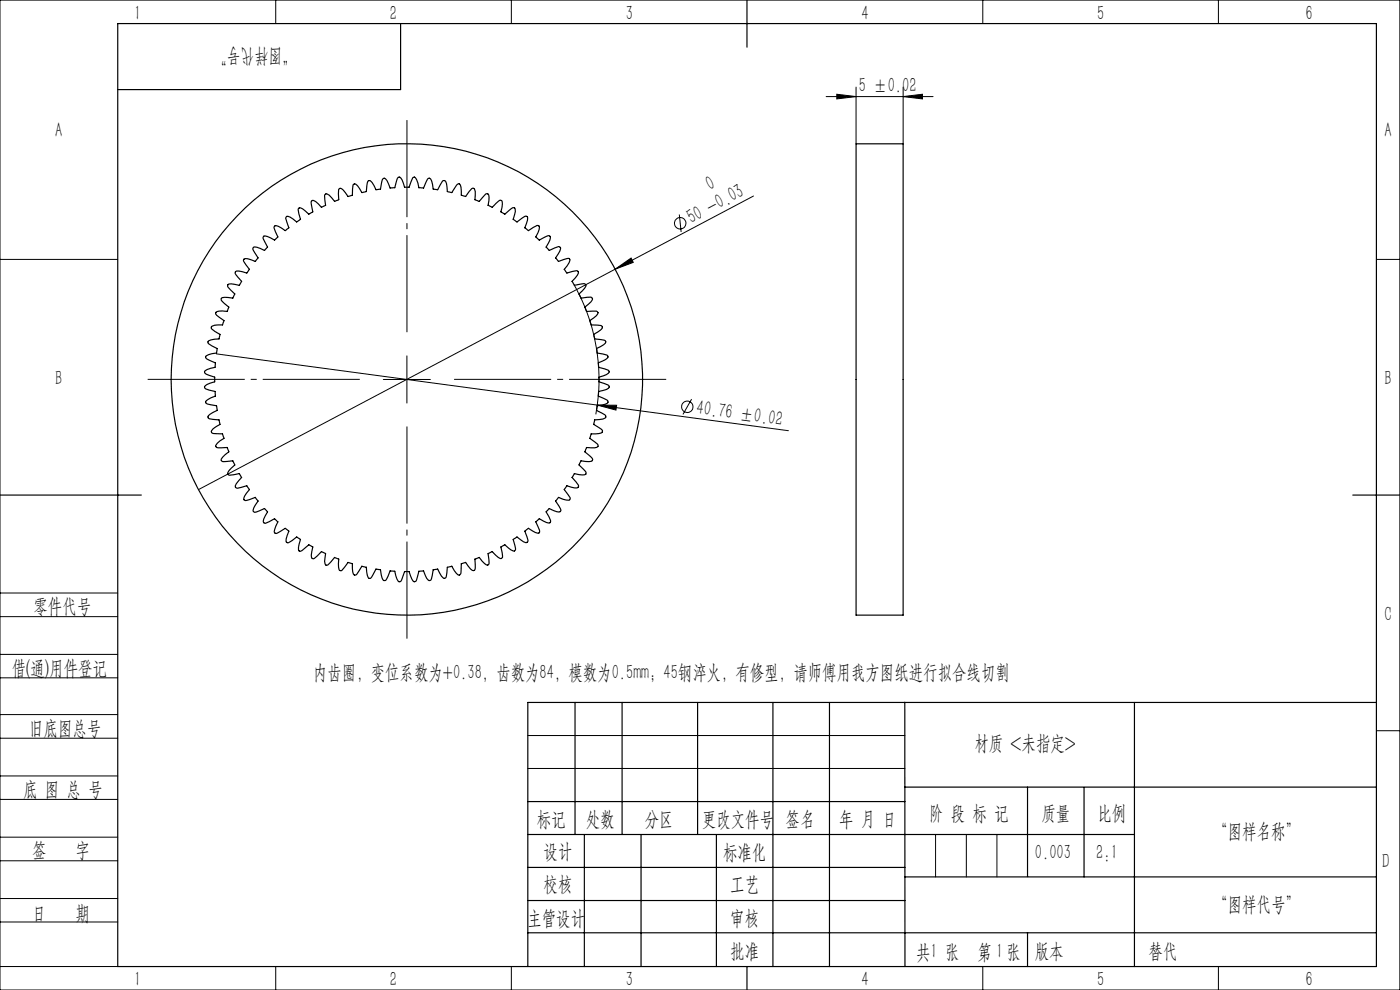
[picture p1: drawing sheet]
<svg xmlns="http://www.w3.org/2000/svg" width="297mm" height="210mm" viewBox="0 0 297 210" stroke-linecap="round" stroke-linejoin="round" font-family="sans-serif">
<g fill="none" stroke="#000" stroke-width=".25">
<path d="M25 5h267v200h-267zM85 5v14h-60M158.5 0v10M181.6 30.5h10v100h-10zM56 50.1h.1a4 4 0 0 1 2.1 .8l.7-.6-.7-1.8a.42 .42 0 0 1 0-.4 .42 .42 0 0 1 .4-.2l1.9 1 .8-.6-.7-2 .3-.4a3.3 3.3 0 0 1 2 1.2l.8-.6-.4-1.8a.41 .41 0 0 1 0-.5 .41 .41 0 0 1 .4-.1l.5 .2 1.3 1.1 .6-.3 .3-.2-.4-2v-.2l.4-.2a3.2 3.2 0 0 1 1.8 1.5l.9-.4-.2-1.9a.42 .42 0 0 1 .5-.5l.4 .2 1.2 1.3 .6-.2 .3-.1-.1-2.1 .2-.3h.2a3.2 3.2 0 0 1 1.6 1.7l1-.3 .1-1.9a.41 .41 0 0 1 .1-.4 .41 .41 0 0 1 .5 0l1.3 1.7 .6-.1 .3-.1 .3-2.2 .5-.1a3.8 3.8 0 0 1 1.4 1.9l.8-.1 .4-2 .3-.3h.2a3.1 3.1 0 0 1 1.2 2.1l.9-.1a3.8 3.8 0 0 1 .7-2.1l.4-.1 .5 .5 .5 1.6h1l.7-1.9 .2-.2h.4a3.7 3.7 0 0 1 .8 2.2l1 .1 .7-1.8a.41 .41 0 0 1 .4-.3 .41 .41 0 0 1 .4 .2l.5 2.1 .8 .1 1.2-1.8 .5-.1a3.1 3.1 0 0 1 .5 2.3l.9 .2a3.9 3.9 0 0 1 1.3-1.8h.3l.2 .2 .3 2.2 .9 .3 1.2-1.7h.6a3.1 3.1 0 0 1 .2 2.4l.9 .3 1.2-1.4a.43 .43 0 0 1 .4-.2 .43 .43 0 0 1 .4 .3v1.2l-.2 1 .9 .4 1.5-1.5h.3l.3 .1a3.4 3.4 0 0 1-.2 2.3l.8 .5 1.4-1.2a.42 .42 0 0 1 .5-.2 .42 .42 0 0 1 .3 .4v.5l-.4 1.6 .8 .6 1.7-1.2h.3l.2 .1a3.6 3.6 0 0 1-.6 2.3l.8 .6 1.6-1a.41 .41 0 0 1 .5-.1 .41 .41 0 0 1 .2 .4l-.3 1.2-.4 .9 .6 .6h.1l1.7-.8 .4-.1 .2 .2a3.1 3.1 0 0 1-.8 2.2l.6 .7 1.8-.7a.41 .41 0 0 1 .4 0 .41 .41 0 0 1 .2 .4l-1 1.9 .5 .7 2.1-.6h.3l.1 .3a4.2 4.2 0 0 1-1.1 2.1l.5 .7 2-.5 .3 .1 .1 .3a3.2 3.2 0 0 1-1.3 1.9l.4 .8a3.8 3.8 0 0 1 2.2-.3l.3 .3a4.2 4.2 0 0 1-1.4 2l.4 .7 2-.2 .4 .5a3.5 3.5 0 0 1-1.6 1.6l.3 1 1.9-.1a.41 .41 0 0 1 .5 .1 .41 .41 0 0 1 0 .5l-.3 .4-1.4 1 .3 .9 2.1 .2 .2 .1 .1 .3a3.5 3.5 0 0 1-1.9 1.4l.3 1 1.9 .2a.42 .42 0 0 1 .4 .3 .42 .42 0 0 1-.1 .4l-1.9 1.1 .2 1 2 .4 .3 .5a4.6 4.6 0 0 1-2.1 1.3l.1 .8 2 .6 .2 .2v.3a3.8 3.8 0 0 1-2.1 1.1v.9l1.9 .7 .2 .2v.3a3.1 3.1 0 0 1-2.2 .8l-.1 1 1.8 .8a.43 .43 0 0 1 .3 .3 .43 .43 0 0 1-.2 .4l-2.1 .6-.2 1 1.9 .9 .1 .3-.1 .3a3.3 3.3 0 0 1-2.2 .5l-.3 .9a3.8 3.8 0 0 1 1.9 1.3v.4a1.48 1.48 0 0 1-1.4 .3h-1l-.3 1 1.7 1.3 .1 .2-.1 .3a3.1 3.1 0 0 1-2.4 .1l-.3 .9a3.7 3.7 0 0 1 1.6 1.6v.3l-.3 .2-2.1-.2-.4 .8-.1 .1 1.5 1.5 .1 .2-.2 .3a3.6 3.6 0 0 1-2.4-.1l-.4 .8 1.2 1.5a.43 .43 0 0 1 .1 .4 .43 .43 0 0 1-.3 .3l-1.2-.1-.9-.4-.6 .8 1.2 1.7-.1 .6a3.5 3.5 0 0 1-2.3-.6l-.6 .8 1 1.6a.42 .42 0 0 1 .1 .5 .42 .42 0 0 1-.4 .2l-2.1-.7-.6 .7 .9 1.8-.2 .5a3.7 3.7 0 0 1-2.2-.9l-.7 .7a3.7 3.7 0 0 1 .8 2.1l-.2 .3h-.3l-1.9-1-.5 .3-.3 .3 .7 1.9-.3 .5a3.3 3.3 0 0 1-2-1.2l-.8 .5 .5 1.9a.42 .42 0 0 1-.5 .6l-1.8-1.3-.8 .4 .3 1.9v.3l-.3 .3a4.5 4.5 0 0 1-2-1.5l-.8 .4 .3 2.1-.2 .3-.2 .1a3.5 3.5 0 0 1-1.7-1.7l-.9 .4v1.9a.45 .45 0 0 1-.1 .4 .45 .45 0 0 1-.5 .1l-1.4-1.7-.9 .3-.1 2.1-.5 .3a3.6 3.6 0 0 1-1.5-1.9l-.9 .2-.2 1.9a.42 .42 0 0 1-.2 .4 .42 .42 0 0 1-.5 0l-.3-.4-.8-1.5-1 .2-.4 1.8-.1 .4h-.4a3.1 3.1 0 0 1-1.1-2l-1 .1-.5 1.8a.44 .44 0 0 1-.7 .3l-.9-2.1h-1l-.7 2-.2 .2h-.3a3.7 3.7 0 0 1-.9-2.2l-.9-.1-.8 1.7a.46 .46 0 0 1-.8 .2l-.5-2.1-.9-.2-1.1 1.8-.1 .2-.4-.1a3.5 3.5 0 0 1-.5-2.3l-.9-.2-1.1 1.6a.44 .44 0 0 1-.7 .1l-.2-2.2-1-.3-1.2 1.7h-.6a4.1 4.1 0 0 1-.1-2.4l-.9-.4-1.3 1.5a.4 .4 0 0 1-.4 .2 .4 .4 0 0 1-.3-.3l-.1-.5 .2-1.7-.8-.4-1.7 1.5-.5-.2a3.4 3.4 0 0 1 .3-2.3l-.9-.4-1.4 1.2a.42 .42 0 0 1-.5 .1 .42 .42 0 0 1-.3-.3l.4-2.2-.2-.2-.6-.3-1.7 1.2h-.2l-.3-.2a3.5 3.5 0 0 1 .6-2.2l-.8-.6-1.6 1a.44 .44 0 0 1-.7-.3l.7-2.1-.7-.7-1.8 1h-.3l-.2-.3a3.1 3.1 0 0 1 .9-2.1l-.7-.7-1.7 .7a.44 .44 0 0 1-.7-.4l.1-.5 1-1.4-.6-.8-2.1 .7-.4-.3a3.3 3.3 0 0 1 1.2-2.1l-.5-.8-1.9 .5a.44 .44 0 0 1-.6-.5l1.4-1.7-.4-.6-.1-.2-2.1 .3-.3-.1-.1-.3a3.3 3.3 0 0 1 1.5-1.8l-.4-.9-1.9 .2a.43 .43 0 0 1-.5-.5l1.5-1.6-.2-.6-.1-.3-2.1 .1-.2-.1-.1-.4a3.4 3.4 0 0 1 1.7-1.5l-.3-1h-1.9a.42 .42 0 0 1-.4-.7l.3-.4 1.5-.9-.2-.7v-.2l-2.1-.3-.2-.2-.1-.3a3.5 3.5 0 0 1 2-1.2l-.2-1-1.8-.4a.42 .42 0 0 1-.4-.2 .42 .42 0 0 1 0-.5l2-1-.1-.8v-.2l-2-.5-.2-.5a3.2 3.2 0 0 1 2.1-1v-1l-1.8-.6a.45 .45 0 0 1-.2-.8l2.1-.7 .1-.6v-.3l-1.9-.9-.2-.3 .1-.2a3.9 3.9 0 0 1 2.2-.7l.2-1-1.7-.9a.4 .4 0 0 1-.3-.3 .4 .4 0 0 1 .2-.4l2.2-.4 .1-.7 .1-.3-1.9-1.2 .1-.5a3.4 3.4 0 0 1 2.3-.3l.3-.9-1.5-1.1a.44 .44 0 0 1 0-.8l1.2-.1 1 .1 .3-.7v-.3l-1.5-1.4v-.5a3.8 3.8 0 0 1 2.4 0l.4-.8-1.3-1.4a.45 .45 0 0 1 .1-.8l2.2 .3 .5-.8-1.4-1.6 .2-.5a3.9 3.9 0 0 1 2.3 .2l.5-.7-1.2-1.7 .2-.5a3.1 3.1 0 0 1 2.3 .5l.6-.7-1.1-1.6a.42 .42 0 0 1 0-.5 .42 .42 0 0 1 .3-.2l2.1 .7 .7-.7-1-1.9zM0 105h30M287 105h10M122 149v28M132 149v28M148 149v28M164 149v56M176 149v56"/>
<path d="M191.9 149l.1 56M240.7 149v56M292 149h-180v56M112 177h128.7M112 170h80M124 177v28M136 177v28M152 177v28M191.9 167h100.1M218 167v18.9M230 167v19M112 197.9h180"/>
<path d="M112 184h80M112 191h80M192 186h100M218 197.9v7.1M158.5 205v5"/>
<circle cx="86.3" cy="80.5" r="50"/>
</g>
<g fill="none" stroke="#000" stroke-width=".21">
<path d="M0 0h297v210h-297zM58.5 0v5M108.5 0v5M177.5 20l4.1 .5-4.1 .5zM181.6 18.5v12M191.6 18.5v12M208.5 0v5M258.5 0v5M175.3 20.5h22.6M191.6 20.5l4.1-.5v1zM0 55h25M130.5 57.1l3.4-2.4 .4 1z"/>
<path d="M130.5 57.1l-88.4 46.7M144.1 45.5l.4 3.7M159.8 41.6l-29.3 15.5M292 55h5M45.9 75.1l80.8 10.8M86.3 75.5v10M121.8 60.5a41 41 0 0 1 4.6 27.4M81.3 80.5h10M126.7 85.9l4.1 .1-.1 1zM126.7 85.9l40.6 5.5M146.7 84.7l-1.8 3.2M0 138.8h25"/>
<path d="M0 125.8h25M0 130.8h25M0 143.8h25M0 156.6h25M0 151.6h25M112 156h80M292 155h5M0 169.6h25M0 164.6h25M0 177.6h25M112 163h80M198.5 177v9"/>
<path d="M205 177v9M211.5 177v9M0 182.6h25M0 190.6h25M0 195.6h25M0 205h25M58.5 205v5M108.5 205v5M208.5 205v5M258.5 205v5"/>
<circle cx="144.3" cy="47.4" r="1.22"/>
<circle cx="145.8" cy="86.3" r="1.21"/>
</g>
<path d="M86.3 70.5v-45M76.3 80.5h-45M86.3 90.5v45M96.3 80.5h45" fill="none" stroke="#000" stroke-width=".21" stroke-dasharray="30.5 1.3 1.3 1.3" stroke-dashoffset="9.9" stroke-linecap="butt"/>
<g fill="#000">
<path d="M130.5 57.1l3.4-2.4 .4 1zM126.7 85.9l4.1 .1-.1 1z"/>
<path d="M191.6 20.5l4.1-.5v1zM177.5 20l4.1 .5-4.1 .5z"/>
</g>
<g font-size="4.4">
<text x="28.5" y="4.2">1</text>
<text x="82.7" y="4.2">2</text>
<text x="132.7" y="4.2">3</text>
<text x="182.7" y="4.2">4</text>
<text x="232.7" y="4.2">5</text>
<text x="277" y="4.2">6</text>
<text x="62.8" y="10.7" transform="rotate(-180 62.8 10.7)">“图样代号”</text>
<text x="182.2" y="19.6">5 ±0.02</text>
<text x="11.7" y="29.2">A</text>
<text x="293.7" y="29.2">A</text>
<text x="150.6" y="40.5" transform="rotate(-28 150.6 40.5)">0</text>
<text x="146.7" y="47.6" transform="rotate(-28 146.7 47.6)">50 -0.03</text>
<text x="11.7" y="81.6">B</text>
<text x="293.7" y="81.6">B</text>
<text x="147.6" y="87.8" transform="rotate(8 147.6 87.8)">40.76 ±0.02</text>
<text x="7.1" y="130.1">零件代号</text>
<text x="293.7" y="131.6">C</text>
<text x="2.5" y="143.2">借(通)用件登记</text>
<text x="66.4" y="144.1">内齿圈，变位系数为+0.38，齿数为84，模数为0.5mm；45钢淬火，有修型，请师傅用我方图纸进行拟合线切割</text>
<text x="6.2" y="155.8">旧底图总号</text>
<text x="206.7" y="159.1">材质 &lt;未指定&gt;</text>
<text x="4.9" y="168.9">底 图 总 号</text>
<text x="197.1" y="173.8">阶 段 标 记</text>
<text x="221" y="173.8">质量</text>
<text x="232.8" y="173.8">比例</text>
<text x="113.9" y="175.2">标记</text>
<text x="124.3" y="175.2">处数</text>
<text x="136.8" y="175.2">分区</text>
<text x="148.9" y="175.2">更改文件号</text>
<text x="166.7" y="175.2">签名</text>
<text x="178.1" y="175.2">年 月 日</text>
<text x="257.4" y="177.8">“图样名称”</text>
<text x="6.8" y="181.9">签</text>
<text x="16" y="181.9">字</text>
<text x="115.3" y="182.1">设计</text>
<text x="153.4" y="182.1">标准化</text>
<text x="219.5" y="182.1">0.003</text>
<text x="232.6" y="182.1">2:1</text>
<text x="293.2" y="184.2">D</text>
<text x="115.3" y="189">校核</text>
<text x="154.9" y="189">工艺</text>
<text x="6.8" y="195.2">日</text>
<text x="16" y="195.2">期</text>
<text x="111.9" y="196.2">主管设计</text>
<text x="154.9" y="196.2">审核</text>
<text x="257.4" y="193.1">“图样代号”</text>
<text x="154.9" y="203.1">批准</text>
<text x="194.4" y="203.4">共 张</text>
<text x="197.4" y="203.1">1</text>
<text x="207.4" y="203.4">第 张</text>
<text x="211.3" y="203.1">1</text>
<text x="219.5" y="203.1">版本</text>
<text x="243.6" y="203.1">替代</text>
<text x="28.5" y="209.2">1</text>
<text x="82.7" y="209.2">2</text>
<text x="132.7" y="209.2">3</text>
<text x="182.7" y="209.2">4</text>
<text x="232.7" y="209.2">5</text>
<text x="277" y="209.2">6</text>
</g>
</svg>
